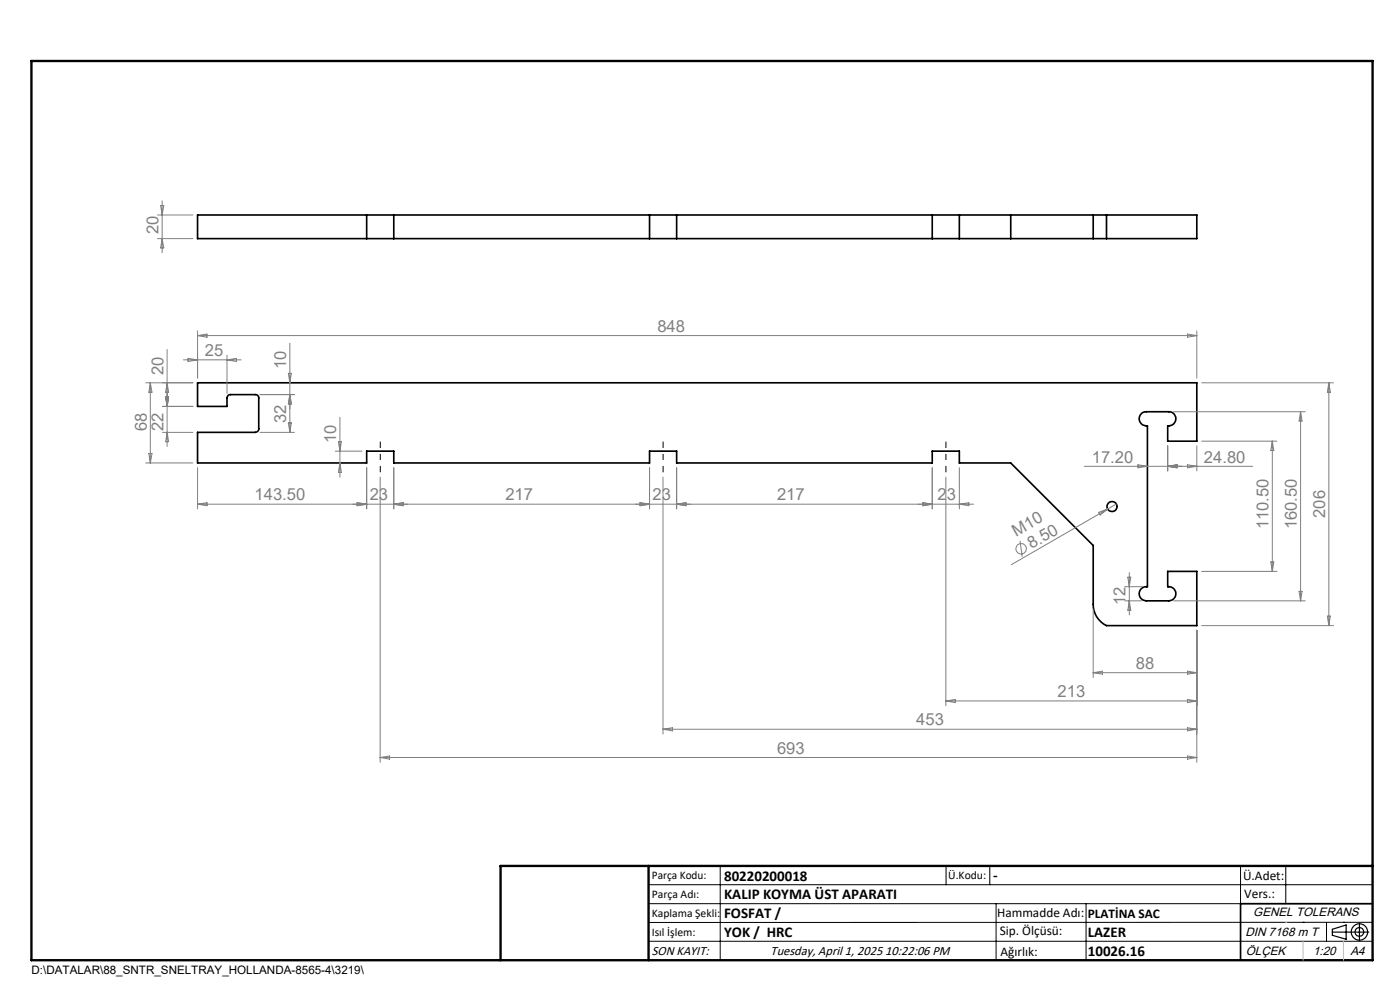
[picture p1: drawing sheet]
<svg xmlns="http://www.w3.org/2000/svg" width="297mm" height="210mm" viewBox="0 0 297 210" stroke-linecap="round" stroke-linejoin="round" font-family="sans-serif">
<g fill="none" stroke="#000" stroke-width=".35">
<path d="M77.8 45.6v5M83.5 45.6v5M137.8 45.6v5M143.5 45.6v5M197.8 45.6v5M203.5 45.6v5M214.4 45.6v5M231.9 45.6h2.8M231.9 50.6h2.8M231.9 45.6v5M231.9 45.6h-190v5h190M234.7 45.6h19.2v5h-19.2"/>
<path d="M234.7 45.6v5M41.9 81.2h212v12.4h-6.2v-3.3a1.51 1.51 0 0 0 1.8-1.3 1.51 1.51 0 0 0-1.5-1.7h-4.8a1.51 1.51 0 0 0-1.5 1.7 1.51 1.51 0 0 0 1.7 1.3v34.2a1.51 1.51 0 0 0-1.7 1.3 1.51 1.51 0 0 0 1.5 1.7h4.8a1.51 1.51 0 0 0 1.4-1.7 1.51 1.51 0 0 0-1.7-1.3v-3.3h6.2v11.5h-19.2a5 5 0 0 1-2.8-4.5v-12.5l-17.5-17.5h-10.9v-2.5h-5.7v2.5h-54.3v-2.5h-5.7v2.5h-54.3v-2.5h-5.7v2.5h-35.9v-6.5h12.3a.78 .78 0 0 0 .7-.8v-6.5a.72 .72 0 0 0-.7-.7h-5.3a.72 .72 0 0 0-.7 .7v1.8h-6.3zM291.2 191.7h-28v12"/>
<circle cx="235.9" cy="107.4" r="1.06"/>
</g>
<g fill="none" stroke="#808080" stroke-width=".21">
<path d="M33.4 45.6h7.5M33.4 50.6h7.5M34.1 43.6h.6l-.3 2zM34.4 42.6v11M34.4 50.6l.3 2h-.6zM35.5 74.1v20.6M38.9 76.3h12.3M39.9 76l2 .3-2 .4zM41.9 70.2v10M41.9 71.2h212M41.9 71.2l2-.3v.6zM48.2 75.3v8.2"/>
<path d="M48.2 76.3l2-.3v.7zM61.2 79.2h.6l-.3 2zM61.5 72.8v18.9M251.9 70.9l2 .3-2 .3zM253.9 70.2v10M30.9 98.2h10M30.9 81.2h10M31.6 96.2h.6l-.3 2zM31.9 81.2v17M31.9 81.2l.3 2h-.6zM34.5 91.7h6.4M34.5 86.2h6.4"/>
<path d="M35.1 84.2h.7l-.3 2zM35.5 81.2l.3 2h-.7zM35.5 91.7l.3 2h-.7zM41.9 99.2v8.7M55.1 83.7h7.4M55.1 91.7h7.4M61.2 89.7h.6l-.3 2zM61.5 83.7l.3 2h-.6zM71.1 95.7h5.7M71.8 93.7h.6l-.3 2zM72.1 88.5v12.7M72.1 98.2l.3 2h-.6z"/>
<path d="M77.8 99.2v8.7M83.5 99.2v8.7M137.8 99.2v8.7M143.5 99.2v8.7M197.8 99.2v8.7M203.5 99.2v8.7M230 98.9h35.8M241.4 98.6l2 .3-2 .3zM247.7 94.6v5.3M247.7 98.9l2-.3v.6zM249 87.3h27.9M251.9 98.6l2 .3-2 .3z"/>
<path d="M253.9 94.6v5.3M254.9 81.2h28M254.9 93.6h16M269.9 93.6v27.6M269.9 93.6l.3 2h-.6zM275.9 87.3v40.2M275.9 87.3l.3 2h-.6zM281.9 81.2l.3 2h-.6zM281.9 81.2v51.5M41.9 107h164.6M41.9 107l2-.4v.7zM75.8 106.6l2 .4-2 .3z"/>
<path d="M80.6 101.2v60.5M83.5 107l2-.4v.7zM135.8 106.6l2 .4-2 .3zM140.7 101.2v54.5M143.5 107l2-.4v.7zM195.8 106.6l2 .4-2 .3zM200.7 101.2v48.5M203.5 107l2-.4v.7zM216.4 114.7l.5 3.4M233.1 108.7l1.9-.7-1.6 1.2zM235 108l-20.5 11.8M236.8 106.9l-1.8 1.1"/>
<path d="M269.6 119.2h.6l-.3 2zM231.9 129.2v14.5M238.6 127.5h3.5M238.6 124.5h3.8M239.3 122.4h.6l-.3 2.1zM239.6 121.5v8.9M239.6 127.5l.3 2h-.6zM249 127.5h27.9M253.9 133.7v28M254.9 132.7h28M254.9 121.2h16M275.6 125.4h.6l-.3 2.1z"/>
<path d="M281.6 130.7h.6l-.3 2zM140.7 154.7h113.2M140.7 154.7l2-.3v.6zM200.7 148.7h53.2M200.7 148.7l2-.3v.6zM231.9 142.7h22M231.9 142.7l2-.3v.6zM251.9 142.4l2 .3-2 .3zM251.9 148.4l2 .3-2 .3zM251.9 154.4l2 .3-2 .3zM80.6 160.7h173.3M80.6 160.7l2.1-.3v.6z"/>
<path d="M251.9 160.4l2 .3-2 .3z"/>
<circle cx="216.6" cy="116.4" r="1.11"/>
</g>
<g fill="none" stroke="#000" stroke-width=".25">
<path d="M282.6 197.7h7.8M282.6 197.1l3-.9v3l-3-.8zM288.4 195.8v3.8M106.2 203.7h185"/>
<circle cx="288.4" cy="197.7" r="1.74"/>
<circle cx="288.4" cy="197.7" r=".93"/>
</g>
<path d="M80.7 93.7v6.5M140.7 93.7v6.5M200.7 93.7v6.5" fill="none" stroke="#000" stroke-width=".21" stroke-dasharray="15.2 1.3 1.3 1.3" stroke-dashoffset="13.9" stroke-linecap="butt"/>
<g fill="none" stroke="#000" stroke-width=".21">
<path d="M137.6 187.7h153.6M137.6 191.7h153.6M137.6 199.7h153.6M152.8 183.7v20M200.7 183.7v4M210 183.7v4M211.3 191.7v12M230.4 191.7v12M263.2 183.7v20M272.8 183.7v8M276.4 195.6h.1M281.4 195.6v4.1"/>
<path d="M285 195.6h.1M291.2 195.6l-153.6 .1"/>
</g>
<path d="M6.7 12.9h284.5v190.8h-284.5zM137.6 183.7v20M291.2 183.7h-185v20" fill="none" stroke="#000" stroke-width=".5"/>
<path d="M276.4 199.7v4M285 199.7v4" fill="none" stroke="#c0c0c0" stroke-width=".21"/>
<path d="M272.8 195.6h.1" fill="none" stroke="#c0c0c0" stroke-width=".25"/>
<g font-size="3.5" fill="#808080">
<text x="33.6" y="49.7" transform="rotate(-90 33.6 49.7)">20</text>
<text x="139.5" y="70.4">848</text>
<text x="43.5" y="75.5">25</text>
<text x="34.7" y="79.6" transform="rotate(-90 34.7 79.6)">20</text>
<text x="60.7" y="78.3" transform="rotate(-90 60.7 78.3)">10</text>
<text x="60.7" y="89.8" transform="rotate(-90 60.7 89.8)">32</text>
<text x="31.1" y="91.4" transform="rotate(-90 31.1 91.4)">68</text>
<text x="34.7" y="91.4" transform="rotate(-90 34.7 91.4)">22</text>
<text x="71.3" y="94" transform="rotate(-90 71.3 94)">10</text>
<text x="231.6" y="98.1">17.20</text>
<text x="255.4" y="98.1">24.80</text>
<text x="54" y="106.1">143.50</text>
<text x="78.4" y="106.1">23</text>
<text x="107.2" y="106.1">217</text>
<text x="138.4" y="106.1">23</text>
<text x="164.8" y="106.1">217</text>
<text x="198.9" y="106.1">23</text>
<text x="215.6" y="113.9" transform="rotate(-30 215.6 113.9)">M10</text>
<text x="269.1" y="112.3" transform="rotate(-90 269.1 112.3)">110.50</text>
<text x="275.1" y="112.3" transform="rotate(-90 275.1 112.3)">160.50</text>
<text x="281.1" y="109.9" transform="rotate(-90 281.1 109.9)">206</text>
<text x="218.8" y="116.5" transform="rotate(-30 218.8 116.5)">8.50</text>
<text x="238.8" y="128.3" transform="rotate(-90 238.8 128.3)">12</text>
<text x="241" y="141.9">88</text>
<text x="224.4" y="147.9">213</text>
<text x="194.4" y="153.9">453</text>
<text x="164.8" y="159.9">693</text>
</g>
<g font-size="3.2">
<text x="153.6" y="190.8">KALIP KOYMA ÜST APARATI</text>
<text x="153.6" y="186.8">80220200018</text>
<text x="210.7" y="186.6">-</text>
<text x="153.6" y="194.8">FOSFAT /</text>
<text x="153.6" y="198.8">YOK / HRC</text>
<text x="230.8" y="198.7">LAZER</text>
<text x="230.8" y="202.8">10026.16</text>
</g>
<g font-size="2.8">
<text x="263.7" y="186.7">Ü.Adet:</text>
<text x="263.9" y="190.5">Vers.:</text>
<text x="211.5" y="194.5">Hammadde Adı:</text>
<text x="230.8" y="194.7">PLATİNA SAC</text>
<text x="138.3" y="202.6">SON KAYIT:</text>
<text x="163.5" y="202.6">Tuesday, April 1, 2025 10:22:06 PM</text>
<text x="212.1" y="198.4">Sip. Ölçüsü:</text>
<text x="212.2" y="202.7">Ağırlık:</text>
</g>
<g font-size="2.6">
<text x="265.9" y="194.4">GENEL TOLERANS</text>
<text x="264.2" y="198.5">DIN 7168 m T</text>
<text x="264.3" y="202.6">ÖLÇEK</text>
<text x="278.5" y="202.6">1:20</text>
<text x="286.5" y="202.6">A4</text>
</g>
<g font-size="2.5">
<text x="138.3" y="186.4">Parça Kodu:</text>
<text x="138.3" y="190.5">Parça Adı:</text>
<text x="201.2" y="186.5">Ü.Kodu:</text>
<text x="138.3" y="194.5">Kaplama Şekli:</text>
<text x="138.3" y="198.6">Isıl İşlem:</text>
<text x="6.7" y="206.7">D:\DATALAR\88_SNTR_SNELTRAY_HOLLANDA-8565-4\3219\</text>
</g>
</svg>
